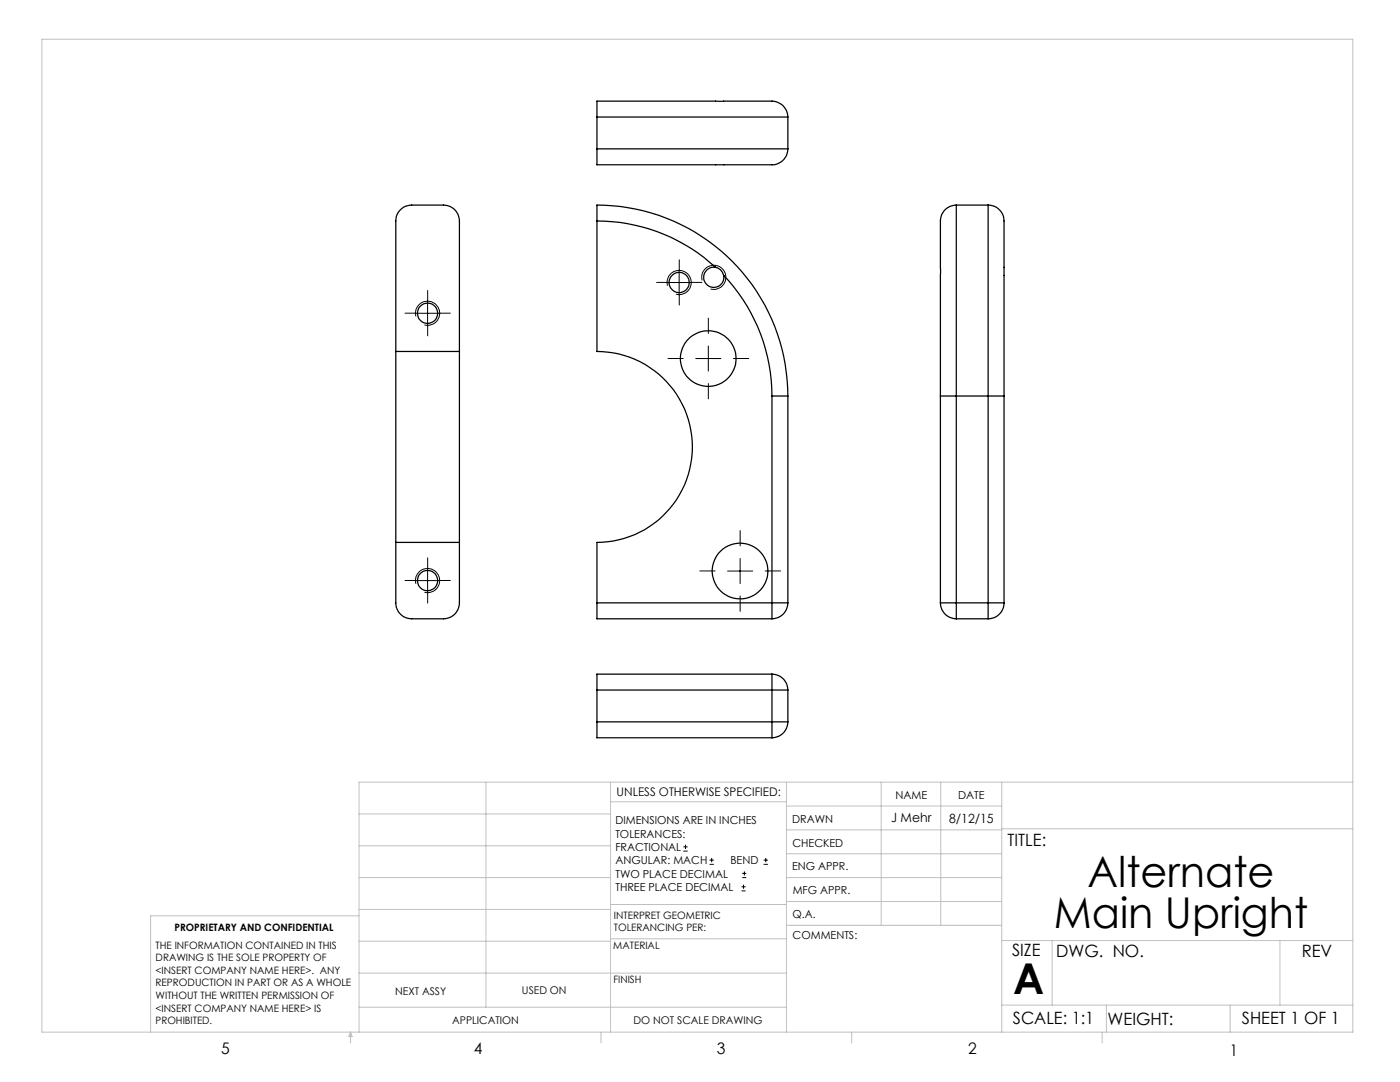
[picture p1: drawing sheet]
<svg xmlns="http://www.w3.org/2000/svg" width="279mm" height="216mm" viewBox="0 0 279 216" stroke-linecap="round" stroke-linejoin="round" font-family="sans-serif">
<g fill="none" stroke="#000" stroke-width=".2">
<path d="M133 56.4h5M133.2 57a2.42 2.42 0 0 1 2.1-3 2.42 2.42 0 0 1 2.6 2.6 2.42 2.42 0 0 1-3 2.1M135.5 53.9v5M140.1 56a2.42 2.42 0 0 1 2.2-3.1 2.42 2.42 0 0 1 2.6 2.7 2.42 2.42 0 0 1-3.1 2.1M82.8 62.5h5M83 63.1a2.42 2.42 0 0 1 2.1-3 2.42 2.42 0 0 1 2.6 2.6 2.42 2.42 0 0 1-3 2.1M85.3 60v5M138.9 71.5h5M141.4 69v5M82.8 115.9h5M83 116.5a2.42 2.42 0 0 1 2.1-3.1 2.42 2.42 0 0 1 2.6 2.7 2.42 2.42 0 0 1-3 2.1M85.3 113.3v5.1"/>
<path d="M145.2 113.9h5M147.7 111.4v5.1M136.4 169.8h.8M136.4 169h.8M136.8 168.6v.8M141.6 172.5h.9M141.6 171.6h.9M142 171.2v.8M148 177.8h.8M148 177h.8M148.1 175.1h.8M148.1 174.3h.8"/>
<path d="M148.4 176.5v.8M148.6 173.9v.8M152.4 172.5h.8M152.4 171.6h.8M152.8 171.2v.8"/>
</g>
<g fill="none" stroke="#c0c0c0" stroke-width=".2">
<path d="M8.4 7.8h261.6v198.2h-261.6zM97 156.1v44.9M121.8 156.1v49.9M121.8 160h35.2M157 156.1v49.9M175.9 156.1v28.5M187.7 156.1v28.5M199.9 156.1v49.9M270 156.1h-198.4v49.9M71.6 175.1h50.2M71.6 168.8h50.2M71.6 162.4h50.2"/>
<path d="M157 170.4h42.9M157 165.6h42.9M157 160.8h42.9M157 175.1h42.9M157 179.9h42.9M199.9 165.4h70.1M71.6 194.2h85.4M71.6 187.8h50.2M71.6 181.5h50.2M71.6 182.7h-41.5v23.3M121.8 187.3h35.2M121.8 180.5h35.2"/>
<path d="M157 184.6h42.9M199.9 187.7h70.1M210 187.7v12.9M255.4 187.7v12.9M70 206v2.1M70 206l.3 .8h-.7zM71.6 201h85.4M119.9 206v2.1M170 206v2.1M199.9 200.6h70.1M220 206v2.1M220.8 200.6v5.4"/>
<path d="M245.5 200.6v5.4"/>
</g>
<g fill="none" stroke="#000" stroke-width=".2" stroke-dasharray="15.2 1.3 1.3 1.3">
<path d="M85.3 60v-2M133.1 56.4h-2.1M135.6 53.9v-2.1M135.6 58.9v2M138.1 56.4h2M82.8 62.5h-2M85.3 65v2M87.8 62.5h2.1M136.4 71.5h-3.1M141.4 66.5v-3M141.4 76.5v3.1M146.4 71.5h3"/>
<path d="M82.8 115.8h-2M85.3 113.3v-2M85.3 118.3v2M87.8 115.8h2.1M142.7 113.9h-3M147.7 108.9v-3M147.7 118.9v3.1M152.7 113.9h3.1"/>
</g>
<g fill="none" stroke="#000" stroke-width=".25">
<path d="M119.1 23.4v-3.2h33.7a3.7 3.7 0 0 1 4.4 2.7v.5M119.1 23.4h38.1M119.1 29.7h38.1M119.1 29.7v3.2h34.1a3.4 3.4 0 0 0 4-3.2M119.1 23.4v6.3M157.2 23.4v6.3M119.1 44.1a34.8 34.8 0 0 1 23.7 9.2M119.1 44.1v-3.1a38 38 0 0 1 38.1 38M119.1 44.1v26a19.1 19.1 0 0 1 19.1 19.1 19.1 19.1 0 0 1-19.1 19v12.1M142.8 53.3a2.03 2.03 0 0 1 1.6 1.7M142.8 53.3a2.01 2.01 0 0 0-2.4 1.9 2.01 2.01 0 0 0 2.2 2.1 2.01 2.01 0 0 0 1.8-2.3M144.4 55a34.7 34.7 0 0 1 9.7 24"/>
<path d="M190.9 40.9v38.1M190.9 40.9a3.3 3.3 0 0 0-3.2 4v34.1M190.9 40.9h6.3M197.2 40.9a3.3 3.3 0 0 1 3.2 4v34.1M197.2 40.9v38.1M79 70.1v38.1M79 70.1v-26a3.2 3.2 0 0 1 3.2-3.2h6.3a3.2 3.2 0 0 1 3.2 3.2v26M79 70.1h12.7M91.7 70.1v38.1M154.1 79h3.1M154.1 79v41.3M157.2 79v41.3"/>
<path d="M187.7 79h3.2M187.7 79v41.3M190.9 79h6.3M190.9 79v41.3M197.2 79h3.2M197.2 79v41.3M200.4 79v41.3M79 108.2v12.1a3.2 3.2 0 0 0 3.2 3.2h6.3a3.2 3.2 0 0 0 3.2-3.2v-12.1M79 108.2h12.7M119.1 120.3v3.2h35M119.1 120.3h35M119.1 137.7v6.3"/>
<path d="M119.1 137.7h35M154.1 120.3h3.1M154.1 120.3v3.2M154.1 137.7h3.1M154.1 134.5a3.2 3.2 0 0 1 3.1 3.2M154.1 134.5v3.2M154.1 134.5h-35v3.2M154.1 137.7v6.3M157.2 120.3a3.2 3.2 0 0 1-3.1 3.2M157.2 137.7v6.3M187.7 120.3h3.2M187.7 120.3a3.2 3.2 0 0 0 3.2 3.2"/>
<path d="M190.9 120.3v3.2M190.9 120.3h6.3M190.9 123.5h6.3M197.2 120.3h3.2M197.2 120.3v3.2M200.4 120.3a3.2 3.2 0 0 1-3.2 3.2M119.1 144v3.2h35M119.1 144h35M154.1 144v3.2M154.1 144h3.1M157.2 144a3.2 3.2 0 0 1-3.1 3.2"/>
<circle cx="135.5" cy="56.4" r="2.02"/>
<circle cx="85.3" cy="62.5" r="2.03"/>
<circle cx="141.3" cy="71.6" r="5.6"/>
<circle cx="85.3" cy="115.8" r="2.03"/>
<circle cx="147.7" cy="113.9" r="5.6"/>
</g>
<g font-size="8.5">
<text x="217" y="177">Alternate</text>
<text x="210.3" y="185.1">Main Upright</text>
<text x="202.2" y="198.3">A</text>
</g>
<g font-size="3.4">
<text x="201.1" y="168.8">TITLE:</text>
<text x="202" y="190.8">SIZE</text>
<text x="210.8" y="190.9">DWG. NO.</text>
<text x="259.8" y="191">REV</text>
<text x="202.1" y="204.4">SCALE: 1:1</text>
<text x="221" y="204.5">WEIGHT:</text>
<text x="247.8" y="204.4">SHEET 1 OF 1</text>
</g>
<g font-size="3.2">
<text x="44.2" y="210.4">5</text>
<text x="94.6" y="210.3">4</text>
<text x="143.1" y="210.4">3</text>
<text x="193.2" y="210.3">2</text>
<text x="245.4" y="210.6">1</text>
</g>
<g font-size="2.5">
<text x="177.8" y="164.1">J Mehr</text>
<text x="189.4" y="164.2">8/12/15</text>
</g>
<text font-size="2.4" x="123.1" y="158.9">UNLESS OTHERWISE SPECIFIED:</text>
<g font-size="2.2">
<text x="178.7" y="159.4">NAME</text>
<text x="191.2" y="159.4">DATE</text>
<text x="122.8" y="164.5">DIMENSIONS ARE IN INCHES</text>
<text x="122.8" y="167.1">TOLERANCES:</text>
<text x="158.1" y="164.2">DRAWN</text>
<text x="122.8" y="169.8">FRACTIONAL</text>
<text x="122.8" y="172.5">ANGULAR: MACH</text>
<text x="145.8" y="172.5">BEND</text>
<text x="158.1" y="173.7">ENG APPR.</text>
<text x="158.2" y="169.1">CHECKED</text>
<text x="122.8" y="175.1">TWO PLACE DECIMAL</text>
<text x="122.8" y="177.8">THREE PLACE DECIMAL</text>
<text x="158.2" y="178.4">MFG APPR.</text>
<text x="158.2" y="183.2">Q.A.</text>
<text x="158.2" y="187.4">COMMENTS:</text>
</g>
<g font-size="2.1">
<text x="78.8" y="198.5">NEXT ASSY</text>
<text x="104.2" y="198.4">USED ON</text>
<text x="90.2" y="204.3">APPLICATION</text>
<text x="126.4" y="204.3">DO NOT SCALE DRAWING</text>
</g>
<g font-size="2">
<text x="34.8" y="185.7">PROPRIETARY AND CONFIDENTIAL</text>
<text x="122.5" y="183.3">INTERPRET GEOMETRIC</text>
<text x="122.5" y="185.9">TOLERANCING PER:</text>
<text x="31.1" y="189.3">THE INFORMATION CONTAINED IN THIS</text>
<text x="31.1" y="191.8">DRAWING IS THE SOLE PROPERTY OF</text>
<text x="122.4" y="189.4">MATERIAL</text>
<text x="31.1" y="194.3">&lt;INSERT COMPANY NAME HERE&gt;. ANY</text>
<text x="31.1" y="196.8">REPRODUCTION IN PART OR AS A WHOLE</text>
<text x="122.4" y="196.2">FINISH</text>
<text x="31.1" y="199.4">WITHOUT THE WRITTEN PERMISSION OF</text>
<text x="31.1" y="201.9">&lt;INSERT COMPANY NAME HERE&gt; IS</text>
<text x="31.1" y="204.4">PROHIBITED.</text>
</g>
</svg>
